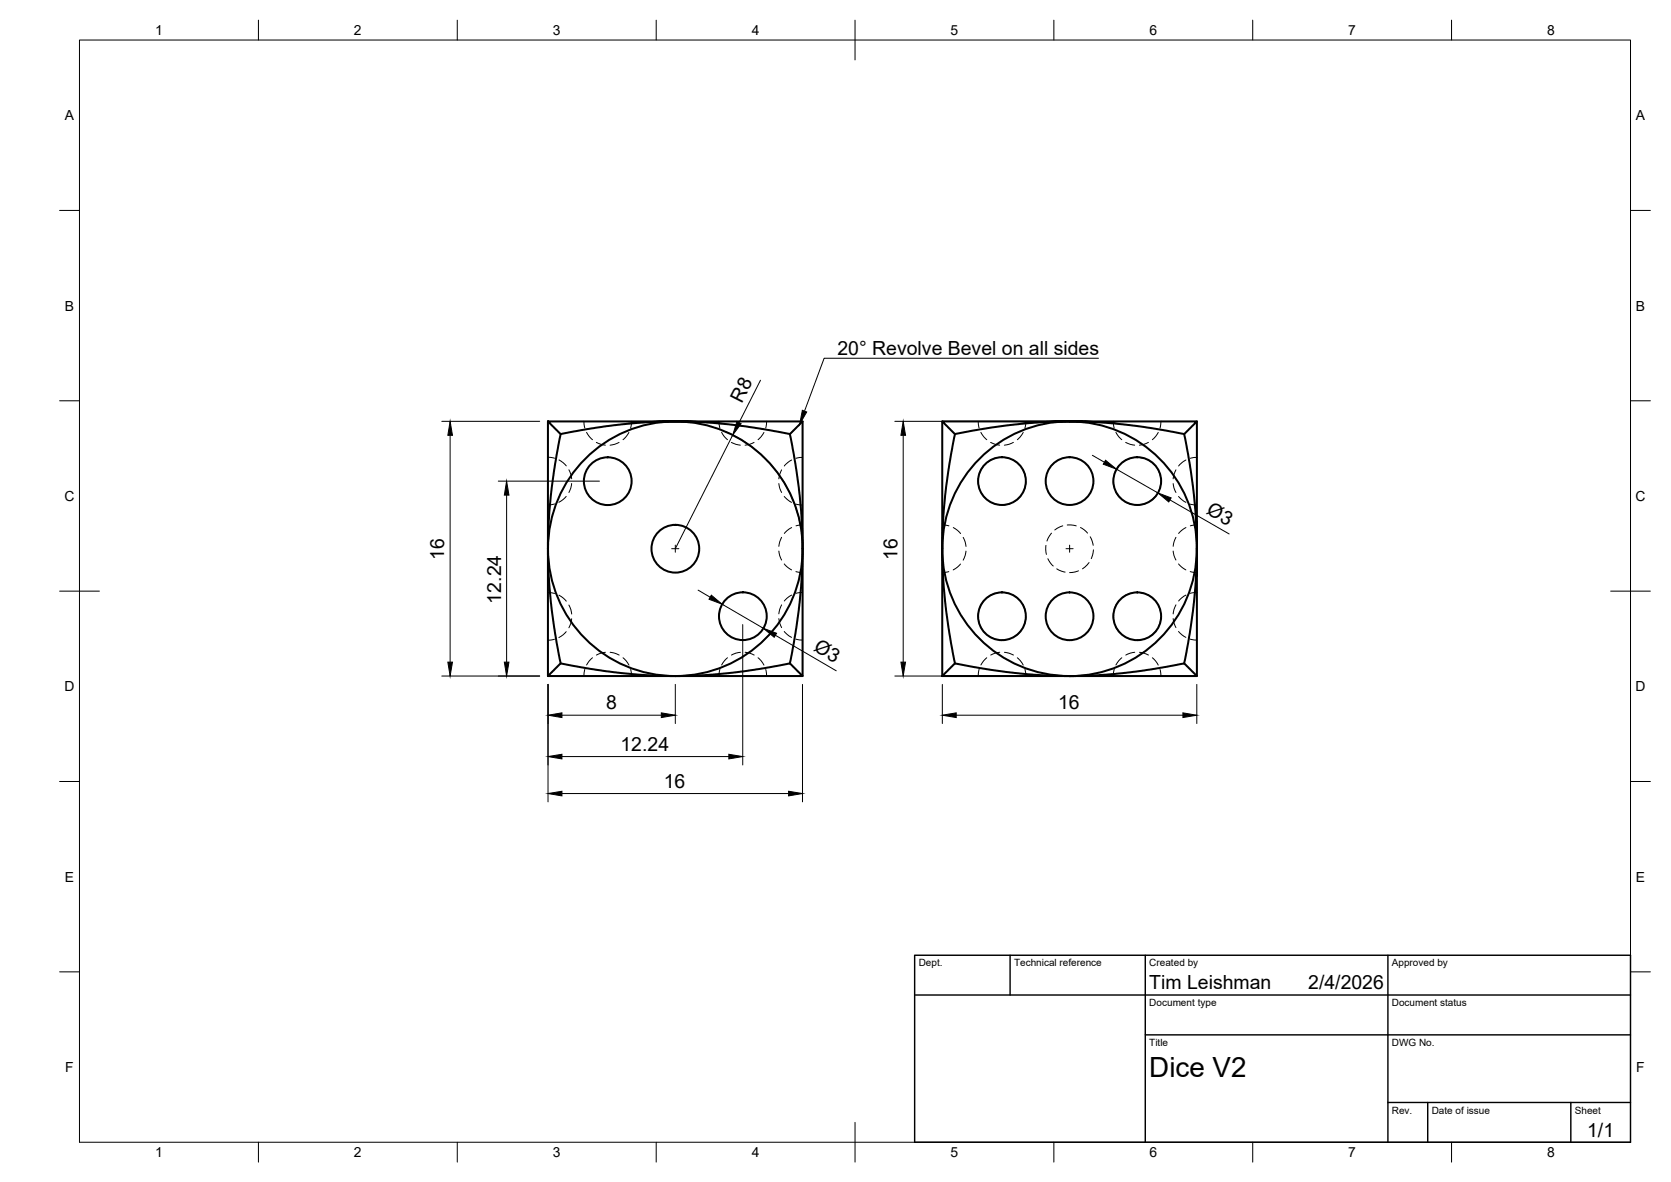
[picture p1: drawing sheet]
<svg xmlns="http://www.w3.org/2000/svg" width="420mm" height="297mm" viewBox="0 0 420 297" stroke-linecap="round" stroke-linejoin="round" font-family="sans-serif">
<!-- layer: Visible -->
<g fill="none" stroke="#000" stroke-width=".51">
<path d="M137.8 105.9l2.7 2.7a.96 .96 0 0 0 1.3 .3l10.8-1.8 9.6-1 6.3-.2h33.3l-2.7 2.7a.96 .96 0 0 1-1.3 .3l-10.8-1.8-9.7-1-6.2-.2zM137.8 105.9v32M141 109.1l-1.4 7.5-1.1 7.8-.5 6.4-.2 7.1M198.6 109.1l1.4 7.5 .9 5.9 .6 6.9 .3 7.2-.2 8.4-.5 6.4-1.1 7.8-1.4 7.5M201.8 105.9v64M236.9 105.9h32l-5.7 .1-8.1 .7-6 .8-8.1 1.4a1.09 1.09 0 0 1-1.5-.4zM236.9 105.9v64M240.1 109.1l-1.4 7.5-1 7.8-.6 6.4-.2 7.1M268.9 105.9h32l-2.6 2.7a1.2 1.2 0 0 1-1.8 .2l-6.9-1.2-7.4-1-6-.5zM268.9 105.9a32 32 0 0 0-32 32M268.9 105.9a32 32 0 0 1 32 32M300.9 105.9v32l-.2-7.1-.5-6.4-1.1-7.8-1.3-7.5"/>
<path d="M137.8 137.9l.2 7.1 .5 6.4 1.1 7.8 1.4 7.5M137.8 137.9v32M137.8 137.9a32 32 0 0 1 32-32 32 32 0 0 1 32 32 32 32 0 0 1-32 32M137.8 137.9a32 32 0 0 0 32 32M236.9 137.9a32 32 0 0 0 32 32M236.9 137.9l.2 7.1 .6 6.4 1 7.8 1.4 7.5M300.9 137.9a32 32 0 0 1-32 32M198.6 166.7l-7.5 1.4-6.9 .9-6.9 .7-6.2 .2-8.9-.2-5.9-.6-7.8-1-6.7-1.2a1.04 1.04 0 0 0-1.4 .4l-2.6 2.6h32M198.6 166.7l3.2 3.2h-32M236.9 169.9l2.7-2.7a1.02 1.02 0 0 1 1.4-.3l8.1 1.4 6 .8 8.1 .7 5.7 .1zM268.9 169.9l7.3-.2 6-.5 7.4-1 7.3-1.3a1.21 1.21 0 0 1 1.5 .5l2.5 2.5zM297.8 166.7l1.3-7.5 1.1-7.8 .5-6.4 .2-7.1v32"/>
<circle cx="152.8" cy="120.9" r="6"/>
<circle cx="169.8" cy="137.9" r="6"/>
<circle cx="251.9" cy="120.9" r="6"/>
<circle cx="268.9" cy="120.9" r="6"/>
<circle cx="286" cy="120.9" r="6"/>
<circle cx="186.8" cy="154.9" r="6"/>
<circle cx="251.9" cy="154.9" r="6"/>
<circle cx="268.9" cy="154.9" r="6"/>
<circle cx="286" cy="154.9" r="6"/>
</g>
<!-- layer: Hidden -->
<g fill="none" stroke="#000" stroke-width=".25">
<path d="M137.8 114.9l1.6 .3M140.5 115.6l1.9 1.5M143 118.1l.5 1.1 .2 1.1M146.8 105.9l.2 1.7M147.5 108.7l.7 1.1 .8 .7M149.9 111.2l1.2 .5 1.1 .2M155.7 111.2l-1.2 .5-1.1 .2M158.1 108.7l-1.4 1.8M158.8 105.9l-.2 1.7M180.8 105.9l.2 1.7M181.4 108.7l.8 1.1 .7 .7M183.9 111.2l1.1 .5 1.2 .2"/>
<path d="M189.6 111.2l-1.1 .5-1.2 .2M192.1 108.7l-1.5 1.8M192.8 105.9l-.3 1.7M196.5 118.1l-.5 1.1-.2 1.1M199.1 115.6l-1.9 1.5M201.8 114.9l-1.6 .3M246 105.9l.2 1.7M246.6 108.7l.8 1.1 .7 .7M247.4 117l-1.1 2M249.1 111.2l1.1 .5 1.2 .2M250.3 115.2l-2.1 1M251.4 115l2.2 .2"/>
<path d="M254.7 115.6l1.8 1.4M254.8 111.2l-1.1 .5-1.2 .2M257.1 117.9l.8 2.2M257.3 108.7l-1.5 1.8M258 105.9l-.3 1.7M279.9 105.9l.2 1.7M280.6 108.7l.7 1.1 .8 .7M281.4 117l-1.2 2M283 111.2l1.2 .5 1.1 .2M284.2 115.2l-2 1M285.3 115l2.3 .2M288.6 115.6l1.8 1.4"/>
<path d="M288.8 111.2l-1.2 .5-1.1 .2M291.1 117.9l.7 2.2M291.2 108.7l-1.4 1.8M291.9 105.9l-.2 1.7M295.7 118.1l-.5 1.1-.2 1.1M298.2 115.6l-1.8 1.5M300.9 114.9l-1.6 .3M139.4 126.6l-1.6 .3M142.4 124.7l-.8 .8-1.1 .7M143.7 121.5l-.2 1.1-.5 1.2M195.8 138.5l.2 1.1 .5 1.1M195.8 121.5l.2 1.1 .5 1.2"/>
<path d="M196.5 135l-.5 1.2-.2 1.1M197.2 124.8l1.8 1.4M199.1 132.6l-1.1 .7-.8 .8M200.1 126.7l1.7 .2M201.8 131.9l-1.6 .3M236.9 131.9l1.7 .3M239.7 132.6l1.8 1.5M242.2 135.1l.5 1.1 .2 1.1M242.9 138.5l-.2 1.1-.5 1.2M246 120.1l.1 2.3M246.5 123.4l1.3 1.9M248.7 126l2.1 .8"/>
<path d="M254.2 126.5l-2.3 .4M256.8 124.4l-1.6 1.6M257.9 121.2l-.5 2.2M263 137.1l.1 2.2M264.4 134l-1.2 2M267.2 132.2l-2 1M268.4 131.9l2.2 .3M271.7 132.6l.9 .5 .9 .9M274.1 134.9l.8 2.1M274.9 138.2l-.5 2.2M280 120.1l.1 2.3M280.5 123.4l1.3 1.9"/>
<path d="M282.7 126l2.1 .8M288.1 126.5l-2.2 .4M290.8 124.4l-1.6 1.6M291.9 121.2l-.5 2.2M295 138.5l.2 1.1 .5 1.1M295 121.5l.2 1.1 .5 1.2M295.7 135l-.5 1.2-.2 1.1M296.3 124.8l1.9 1.4M298.2 132.6l-1.1 .7-.7 .8M299.3 126.7l1.6 .2M300.9 131.9l-1.6 .3M137.8 148.9l1.6 .2"/>
<path d="M140.5 149.6l1.9 1.5M142.4 158.7l-.8 .8-1.1 .7M143 152l.5 1.2 .2 1.1M143.7 155.5l-.2 1.1-.5 1.2M195.8 155.5l.2 1.1 .5 1.1M196.5 152l-.5 1.1-.2 1.2M197.2 141.7l1.8 1.5M197.2 158.7l1.8 1.5M199.1 149.5l-1.1 .8-.8 .7M200.1 143.6l1.7 .3M201.8 148.9l-1.6 .2M238.6 143.6l-1.7 .3"/>
<path d="M241.5 141.7l-.7 .8-1.1 .7M246 154l.1 2.3M246.5 157.4l1.3 1.8M247.4 150.9l-1.1 2M248.7 159.9l2.1 .8M250.3 149.1l-2.1 1.1M251.4 148.9l2.2 .2M254.7 149.5l1.8 1.4M256.8 158.3l-1.6 1.6M257.1 151.9l.8 2.1M257.9 155.1l-.5 2.2M263.5 140.4l1.3 1.8"/>
<path d="M265.7 142.9l2.1 .9M271.2 143.5l-2.3 .4M273.8 141.4l-1.6 1.5M280 154l.1 2.3M280.5 157.4l1.3 1.8M281.4 150.9l-1.2 2M282.7 159.9l2.1 .8M284.2 149.1l-2 1.1M285.3 148.9l2.3 .2M288.6 149.5l1.8 1.4M290.8 158.3l-1.6 1.6M291.1 151.9l.7 2.1"/>
<path d="M291.9 155.1l-.5 2.2M295 155.5l.2 1.1 .5 1.1M295.7 152l-.5 1.1-.2 1.2M296.3 141.7l1.9 1.5M296.3 158.7l1.9 1.5M298.2 149.5l-1.1 .8-.7 .7M299.3 143.6l1.6 .3M300.9 148.9l-1.6 .2M139.4 160.6l-1.6 .3M147 168.2l-.2 1.7M149 165.3l-1.5 1.8M152.2 163.9l-1.1 .2-1.1 .5"/>
<path d="M153.4 163.9l1.1 .2 1.2 .5M156.7 165.3l.7 .7 .7 1.1M158.6 168.2l.2 1.7M181 168.2l-.2 1.7M182.9 165.3l-1.5 1.8M186.2 163.9l-1.2 .2-1.1 .5M187.4 163.9l1.1 .2 1.1 .5M190.6 165.3l.8 .7 .7 1.1M192.5 168.2l.3 1.7M200.1 160.6l1.7 .3M246.2 168.2l-.2 1.7M248.1 165.3l-1.5 1.8"/>
<path d="M251.4 163.9l-1.2 .2-1.1 .5M252.6 163.9l1.1 .2 1.1 .5M254.2 160.4l-2.3 .5M255.8 165.3l.8 .7 .7 1.1M257.7 168.2l.3 1.7M280.2 168.2l-.3 1.7M282.1 165.3l-1.5 1.8M285.3 163.9l-1.1 .2-1.1 .5M286.5 163.9l1.1 .2 1.2 .5M288.1 160.4l-2.2 .5M289.8 165.3l.7 .7 .7 1.1M291.7 168.2l.2 1.7"/>
<path d="M299.3 160.6l1.6 .3"/>
</g>
<!-- layer: BORDER -->
<g fill="none" stroke="#000" stroke-width=".25">
<path d="M20 10.1h390v276.9h-390zM65 5.1v5M115 5.1v5M165 5.1v5M215 5.1v10M265 5.1v5M315 5.1v5M365 5.1v5M15 52.9h5M410 52.9h5M15 100.7h5M410 100.7h5"/>
<path d="M15 148.6h10M405 148.6h10M15 196.4h5M410 196.4h5M15 244.2h5M410 244.2h5M65 287v5M115 287v5M165 287v5M215 282.1v9.9M265 287v5M315 287v5"/>
<path d="M365 287v5"/>
</g>
<!-- layer: TITLEBLOCK -->
<path d="M230 240.1h180v46.9h-180zM230 250h180M254 240.1v9.9M288 240.1v46.9M349 240.1v46.9M288 260.1h122M349 277.1h61M359 277.1v9.9M395 277.1v9.9" fill="none" stroke="#000" stroke-width=".36"/>
<!-- layer: Smart Centers -->
<path d="M168.9 137.9h1.8M169.8 137v1.8M268 137.9h1.8M268.9 137v1.8" fill="none" stroke="#000" stroke-width=".25"/>
<!-- layer: FD_Dimensions -->
<g fill="none" stroke="#000" stroke-width=".25">
<path d="M191.2 95.6l-5.4 10.6M111.1 105.9h24.6M113.2 109.4v57M182.4 108.4a32 32 0 0 1 19.3 27.4M184.2 109.3l-14.4 28.6M225 105.9h41.8M227.1 109.4v57M274.7 114.4l3 1.8M280.7 117.9l10.4 6M125.3 120.9h25.4M127.4 124.4v42M294.2 125.6l14.9 8.6"/>
<path d="M175.5 148.3l3.1 1.8M181.6 151.8l10.3 6.1M186.8 157v35.2M195 159.6l15.3 9M111.1 169.9h24.6M137.8 172v29.5M141.3 179.7h25M169.8 172v9.8M201.8 172v29.5M225 169.9h41.8M236.9 172v9.8M240.4 179.7h57"/>
<path d="M300.9 172v9.8M141.3 199.4h57M141.3 190.1h42"/>
</g>
<g fill="#000" stroke="#000" stroke-width=".25">
<path d="M113.2 105.9l.6 3.5h-1.2zM185.3 105.9l1.1 .6-2.2 2.8zM227.1 105.9l.6 3.5h-1.2zM278 115.7l2.7 2.2-3.3-1.2zM127.4 120.9l.6 3.5h-1.2zM291.1 123.9l3.4 1.2-.6 1zM178.9 149.6l2.7 2.2-3.3-1.2zM191.9 157.9l3.4 1.2-.6 1.1zM112.6 166.4h1.2l-.6 3.5zM126.8 166.4h1.2l-.6 3.5zM137.8 179.7l3.5-.6v1.2zM166.3 179.1l3.5 .6-3.5 .6z"/>
<path d="M226.5 166.4h1.2l-.6 3.5zM236.9 179.7l3.5-.6v1.2zM297.4 179.1l3.5 .6-3.5 .6zM137.8 199.4l3.5-.6v1.2zM137.8 190.1l3.5-.5v1.1zM183.3 189.6l3.5 .5-3.5 .6zM198.3 198.8l3.5 .6-3.5 .6z"/>
</g>
<!-- layer: Leaders -->
<path d="M201.7 103.1l1.1 .4-1.7 3.1z" fill="#000" stroke="#000" stroke-width=".25"/>
<path d="M276.2 90h-69l-4.9 13.3" fill="none" stroke="#000" stroke-width=".25"/>
<text font-size="7" x="289" y="270.6">Dice V2</text>
<g font-size="4.9">
<text x="210.6" y="89.3">20° Revolve Bevel on all sides</text>
<text x="186.6" y="101.5" transform="rotate(-63 186.6 101.5)">R8</text>
<text x="303.1" y="129" transform="rotate(30 303.1 129)">Ø3</text>
<text x="111.7" y="140.8" transform="rotate(-90 111.7 140.8)">16</text>
<text x="225.6" y="140.8" transform="rotate(-90 225.6 140.8)">16</text>
<text x="126" y="151.7" transform="rotate(-90 126 151.7)">12.24</text>
<text x="204.4" y="163.4" transform="rotate(30 204.4 163.4)">Ø3</text>
<text x="152.4" y="178.3">8</text>
<text x="266.1" y="178.3">16</text>
<text x="156" y="188.7">12.24</text>
<text x="166.9" y="198">16</text>
<text x="289" y="248.5">Tim Leishman</text>
<text x="329" y="248.5">2/4/2026</text>
<text x="399.1" y="285.7">1/1</text>
</g>
<g font-size="3.5">
<text x="39" y="8.8">1</text>
<text x="89" y="8.8">2</text>
<text x="139" y="8.8">3</text>
<text x="189" y="8.8">4</text>
<text x="239" y="8.8">5</text>
<text x="289" y="8.8">6</text>
<text x="339" y="8.8">7</text>
<text x="389" y="8.8">8</text>
<text x="16.3" y="30.2">A</text>
<text x="411.3" y="30.2">A</text>
<text x="16.3" y="78">B</text>
<text x="411.3" y="78">B</text>
<text x="16.2" y="125.9">C</text>
<text x="411.2" y="125.9">C</text>
<text x="16.2" y="173.7">D</text>
<text x="411.2" y="173.7">D</text>
<text x="16.3" y="221.6">E</text>
<text x="411.3" y="221.6">E</text>
<text x="16.4" y="269.4">F</text>
<text x="411.4" y="269.4">F</text>
<text x="39" y="290.8">1</text>
<text x="89" y="290.8">2</text>
<text x="139" y="290.8">3</text>
<text x="189" y="290.8">4</text>
<text x="239" y="290.8">5</text>
<text x="289" y="290.8">6</text>
<text x="339" y="290.8">7</text>
<text x="389" y="290.8">8</text>
</g>
<g font-size="2.5">
<text x="231" y="242.9">Dept.</text>
<text x="255" y="242.9">Technical reference</text>
<text x="289" y="242.9">Created by</text>
<text x="350" y="242.9">Approved by</text>
<text x="289" y="252.8">Document type</text>
<text x="350" y="252.8">Document status</text>
<text x="289" y="262.9">Title</text>
<text x="350" y="262.9">DWG No.</text>
<text x="350" y="279.9">Rev.</text>
<text x="360" y="279.9">Date of issue</text>
<text x="396" y="279.9">Sheet</text>
</g>
</svg>
